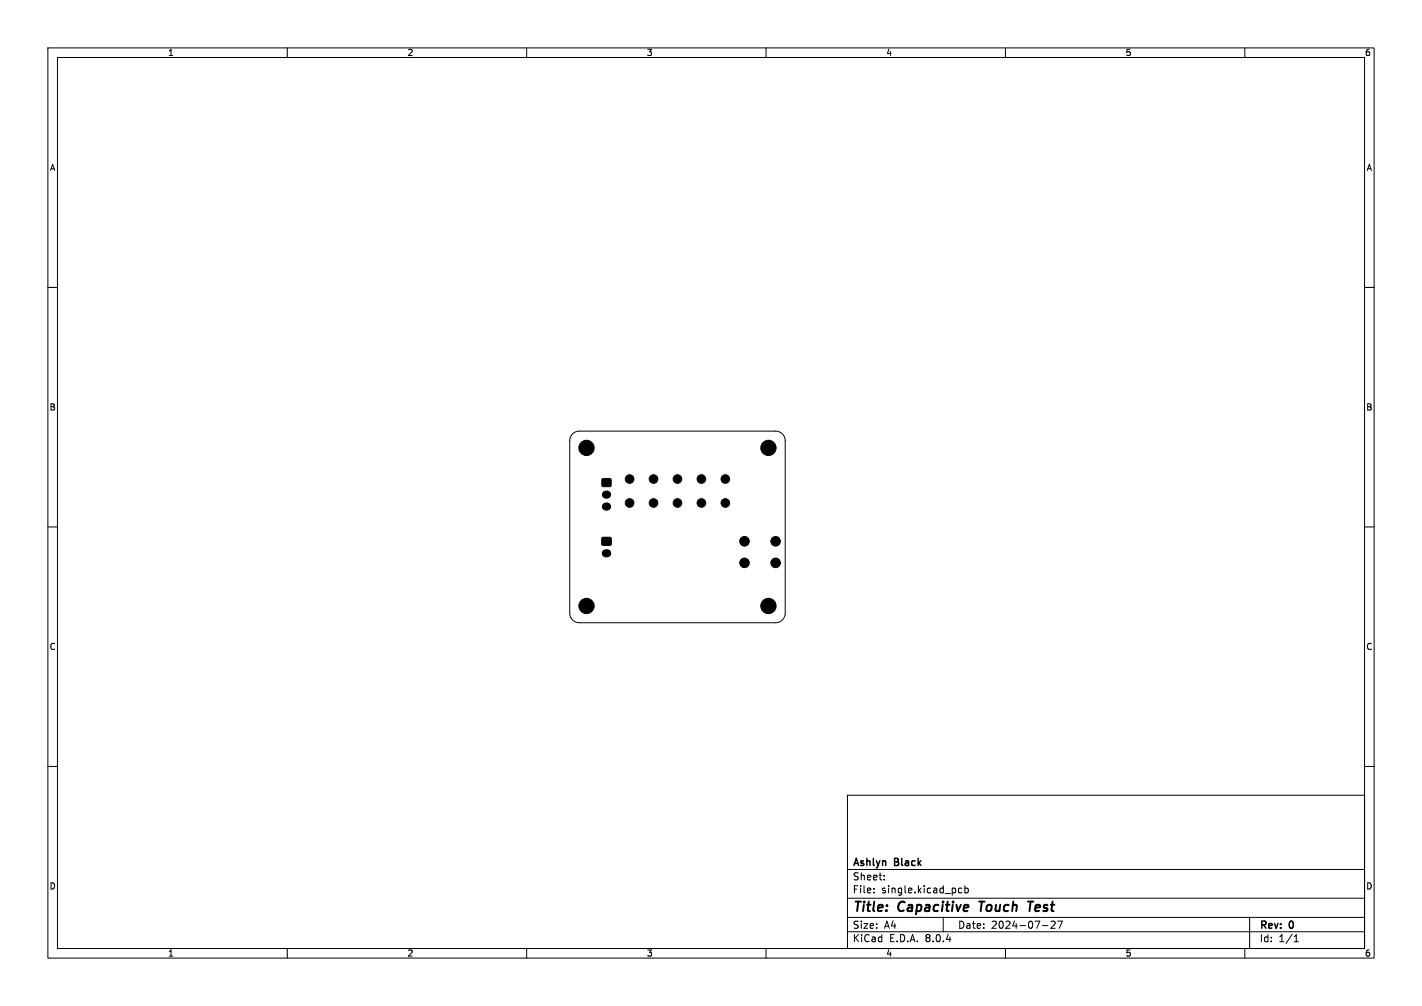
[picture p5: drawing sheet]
<svg xmlns="http://www.w3.org/2000/svg" width="297mm" height="210mm" viewBox="0 0 297 210" stroke-linecap="round" stroke-linejoin="round" font-family="sans-serif">
<g fill="none" stroke="#000" stroke-width=".21">
<path d="M10 10h277v190h-277zM12 12h273v186h-273zM60 10v2M110 10v2M160 10v2M210 10v2M260 10v2M10 60h2M285 60h2M119.6 90.6l.6-.4 .8-.2h41a2 2 0 0 1 2 2v36a2 2 0 0 1-2 2h-41a2 2 0 0 1-2-2v-36l.1-.7zM10 110h2M285 110h2"/>
<path d="M10 160h2M285 160h2M177 166h108v32h-108zM60 198v2M110 198v2M160 198v2M177 194.5h108M177 191.5h108M177 187.5h108M177 181.5h108M182.5 186.3v.1M182.5 185.5v.1"/>
<path d="M184.7 183.6v.1M184.7 182.8v.1M197 191.5v3M200.2 186.1l.3 .3 .4-.1M200.9 185.5l-.4-.1-.3 .3M201.5 185.5l.5-.1 .2 .3-.1 .6h-.6M201.5 184.9v1.5M210 198v2M217.7 193.2h1.2M219.5 192.4l.6-.1 .3 .4-.9 1.1h.9M220.9 192.3h1l-.7 1.5M260 198v2"/>
<path d="M261 191.5v6.5M270.3 196.6h.9M270.3 195.5l.4-.4v1.5"/>
</g>
<path d="M204.5 188.2h1.1M205.1 188.2l-.3 2M214.7 188.2h1.1M215.3 188.2l-.3 2" fill="none" stroke="#000" stroke-width=".4"/>
<g fill="#000" stroke="#000" stroke-width=".21">
<path d="M125.8 100h1.8v1.5h-1.8zM125.7 112.2h1.9v1.6h-1.9z"/>
<circle cx="122.5" cy="93.5" r="1.6"/>
<circle cx="131.5" cy="100" r=".9"/>
<circle cx="136.5" cy="100" r=".9"/>
<circle cx="141.5" cy="100" r=".9"/>
<circle cx="146.5" cy="100" r=".9"/>
<circle cx="151.5" cy="100" r=".9"/>
<circle cx="160.5" cy="93.5" r="1.6"/>
<circle cx="131.5" cy="105" r=".9"/>
<circle cx="136.5" cy="105" r=".9"/>
<circle cx="141.5" cy="105" r=".9"/>
<circle cx="146.5" cy="105" r=".9"/>
<circle cx="151.5" cy="105" r=".9"/>
<circle cx="155.5" cy="113" r="1"/>
<circle cx="155.5" cy="117.5" r="1"/>
<circle cx="162" cy="113" r="1"/>
<circle cx="162" cy="117.5" r="1"/>
<circle cx="122.5" cy="126.5" r="1.6"/>
<circle cx="160.5" cy="126.5" r="1.6"/>
</g>
<path d="M126.5 115.5h.3M126.5 103.2h.3M126.5 105.8h.3" fill="none" stroke="#000" stroke-width="1.7"/>
<g font-size="2.8">
<text x="178" y="190.9">Title:</text>
<text x="187.7" y="190.9">Capacitive</text>
<text x="205.4" y="190.9">Touch</text>
<text x="216.4" y="190.9">Test</text>
</g>
<g font-size="2.1">
<text x="178" y="184">Sheet:</text>
<text x="178" y="181.2">Ashlyn</text>
<text x="186.9" y="181.2">Black</text>
<text x="178" y="186.7">File:</text>
<text x="184.1" y="186.7">single.kicad_pcb</text>
<text x="178" y="196.9">KiCad</text>
<text x="178" y="194.1">Size:</text>
<text x="184.7" y="194.1">A4</text>
<text x="185.7" y="196.9">E.D.A.</text>
<text x="193.3" y="196.9">8.0.4</text>
<text x="200" y="194.1">Date:</text>
<text x="207" y="194.1">2024-07-27</text>
<text x="263" y="194.3">Rev:</text>
<text x="263" y="196.9">Id:</text>
<text x="267.1" y="196.9">1/1</text>
<text x="269.4" y="194.3">0</text>
</g>
<g font-size="1.8">
<text x="35" y="11.9">1</text>
<text x="85" y="11.9">2</text>
<text x="135" y="11.9">3</text>
<text x="185" y="11.9">4</text>
<text x="235" y="11.9">5</text>
<text x="285" y="11.9">6</text>
<text x="10.3" y="35.9">A</text>
<text x="285.4" y="35.9">A</text>
<text x="10.3" y="85.9">B</text>
<text x="285.3" y="85.9">B</text>
<text x="10.3" y="135.9">C</text>
<text x="285.3" y="135.9">C</text>
<text x="10.3" y="185.9">D</text>
<text x="285.3" y="185.9">D</text>
<text x="35" y="199.9">1</text>
<text x="85" y="199.9">2</text>
<text x="135" y="199.9">3</text>
<text x="185" y="199.9">4</text>
<text x="235" y="199.9">5</text>
<text x="285" y="199.9">6</text>
</g>
</svg>
